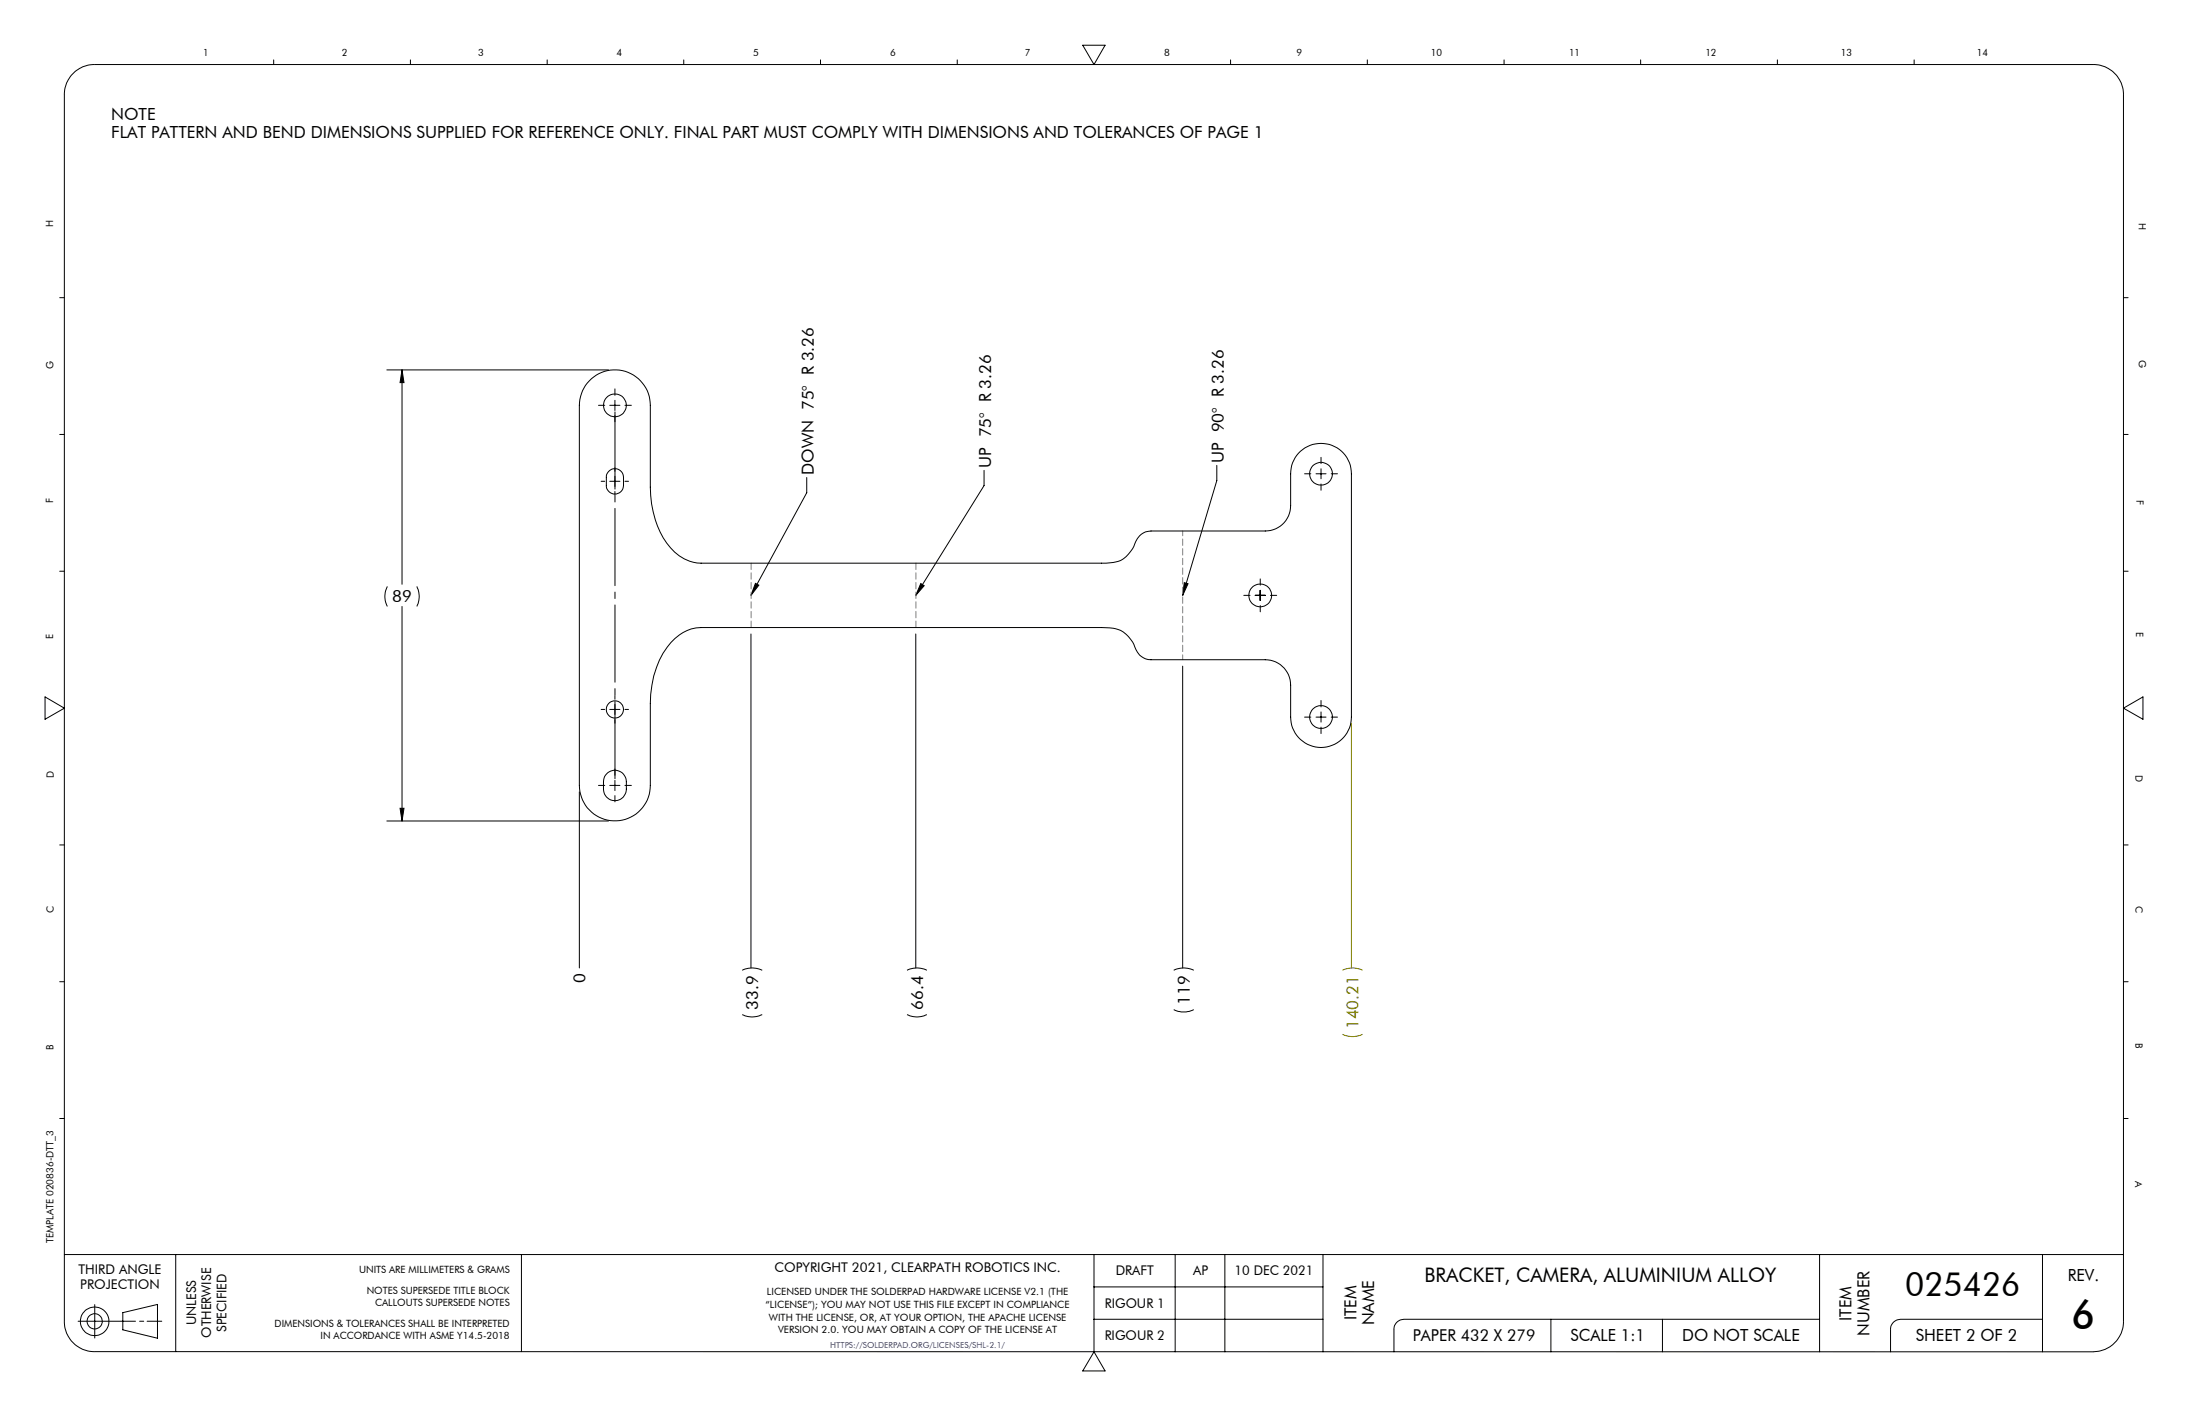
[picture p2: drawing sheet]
<svg xmlns="http://www.w3.org/2000/svg" width="432mm" height="279mm" viewBox="0 0 432 279" stroke-linecap="round" stroke-linejoin="round" font-family="sans-serif">
<g fill="none" stroke="#000" stroke-width=".2">
<path d="M14.3 14.6a5.7 5.7 0 0 1 4.4-1.9h394.4a6 6 0 0 1 6 6v242a6 6 0 0 1-6 6h-394.4a6 6 0 0 1-6-6v-242a5.9 5.9 0 0 1 1.6-4.1zM54 11.8v.9M81 11.8v.9M108 11.8v.9M134.9 11.8v.9M161.9 11.8v.9M188.9 11.8v.9M213.7 8.9h4.4l-2.2 3.8zM242.9 11.8v.9M269.8 11.8v.9M296.8 11.8v.9M323.8 11.8v.9"/>
<path d="M350.8 11.8v.9M377.8 11.8v.9M11.8 58.7h.9M419.1 58.7h.9M76.3 73h43.8M79.3 73v42.3M79.3 73l.4 2.5h-.7zM116.3 75.1a7 7 0 0 1 7.7-1.6 7 7 0 0 1 4.3 6.5v16.1a17.6 17.6 0 0 0 4.8 12.8 7.7 7.7 0 0 0 5.3 2.2h79a6.6 6.6 0 0 0 4.9-1.3l1.5-2a3.6 3.6 0 0 1 3.4-3h22.5a5 5 0 0 0 5-5v-6.3a6 6 0 0 1 6-6 6 6 0 0 1 6 6v48a6 6 0 0 1-6 6 6 6 0 0 1-6-6v-6.3a5 5 0 0 0-5-5h-22.5a3.5 3.5 0 0 1-3.4-3.1 5.5 5.5 0 0 0-5.5-3.2l-79.9-.1a8.4 8.4 0 0 0-6.7 3.9 18.7 18.7 0 0 0-3.4 11.1v16.2a7 7 0 0 1-7 7 7 7 0 0 1-7-7v-75a7.1 7.1 0 0 1 2-4.9zM118.1 80h1.2M120.3 80h2M121.4 76.7v1.3M121.4 79v2"/>
<path d="M123.3 80h1.3M11.8 85.7h.9M118.6 95h.7M120.1 93.1a1.69 1.69 0 0 1 1.8-.5 1.69 1.69 0 0 1 1.1 1.6v1.6a1.69 1.69 0 0 1-1.6 1.7 1.69 1.69 0 0 1-1.7-1.7v-1.9zM120.3 95h2M121.4 82v1.2M121.4 92.3v.7M121.4 94v2M121.4 97v.7M123.3 95h.7M159.2 94.2v3l-11 20.3M194.2 92.8v3l-13.5 21.7"/>
<path d="M240.1 91.8v3l-6.7 22.7M257.5 93.5h1.2M259.7 93.5h2M260.7 90.2v1.3M260.7 92.5v2M260.7 95.5v1.2M262.7 93.5h1.2M419.1 85.7h.9M11.8 112.7h.9M76.4 115.7a4.2 4.2 0 0 0 0 4M79.3 119.7v42.3M82.3 115.7a4.5 4.5 0 0 1 0 4"/>
<path d="M149.1 115.1l.7 .4-1.6 2zM181.7 115.1l.7 .5-1.7 1.9zM233.7 115l.8 .2-1.1 2.3zM245.5 117.5h1.2M247.7 117.5h2M248.7 114.2v1.3M248.7 116.5v2M248.7 119.5v1.2M250.7 117.5h1.3M419.1 112.7h.9M8.9 137.5l3.8 2.2-3.8 2.2zM118.6 140h.7"/>
<path d="M120.3 140h2M121.4 137.3v.7M121.4 139v2M123.3 140h.7M148.2 125.1v65.9M180.7 125.1v65.9M233.4 131.4v59.6M260.7 138.2v1.3M419.1 139.7l3.8-2.2v4.4zM79 159.5h.7l-.4 2.5zM114.3 156.2v34.8M118.1 155h1.2"/>
<path d="M119.7 152.7a2.26 2.26 0 0 1 2.5-.5 2.26 2.26 0 0 1 1.4 2 4.2 4.2 0 0 1-.2 2.5 2.24 2.24 0 0 1-2.6 1.2 2.24 2.24 0 0 1-1.7-2.2 5 5 0 0 1 .2-2.5zM120.3 155h2M121.4 142v.7M121.4 151.7v1.3M121.4 154v2M121.4 157v1.2M123.3 155h1.3M257.5 141.5h1.2M259.7 141.5h2M260.7 140.5v2M260.7 143.5v1.2M262.7 141.5h1.2"/>
<path d="M11.8 166.7h.9M76.3 162h43.8M419.1 166.7h.9M11.8 193.7h.9M146.5 191.5a4.5 4.5 0 0 1 3.9 0M179 191.5a4.4 4.4 0 0 1 3.9 0M231.6 199.2a4.5 4.5 0 0 0 4 0M231.6 191.5a4.5 4.5 0 0 1 4 0M419.1 193.7h.9M146.5 200.2a4.5 4.5 0 0 0 3.9 0M179 200.2a4.4 4.4 0 0 0 3.9 0M11.8 220.7h.9"/>
<path d="M419.1 220.7h.9M12.7 247.5h406.4M18.7 257.4v6.6M24.2 259l6.9-1.6v6.7l-6.9-1.7zM34.7 247.5v19.2M102.9 247.5v19.2M215.9 247.5v19.2M215.9 253.9h45.2M231.9 247.5v19.2M241.7 247.5v19.2M261.1 247.5v19.2M359.1 247.5v19.2"/>
<path d="M403.1 247.5v19.2M15.4 260.7h11.3M27.6 260.7h.8M29 260.7h2.9M215.9 260.3h45.2M215.9 266.7l2.2 3.8h-4.4zM306.1 260.3v6.4M328.1 260.3v6.4M359.1 260.3h-82a1.98 1.98 0 0 0-2 2v4.4M403.1 260.3h-28a1.98 1.98 0 0 0-2 2v4.4"/>
<circle cx="121.4" cy="80" r="2.25"/>
<circle cx="260.7" cy="93.5" r="2.25"/>
<circle cx="248.7" cy="117.5" r="2.25"/>
<circle cx="121.3" cy="140" r="1.7"/>
<circle cx="260.7" cy="141.5" r="2.26"/>
<circle cx="18.7" cy="260.7" r="1.5"/>
<circle cx="18.7" cy="260.7" r="2.82"/>
</g>
<path d="M266.7 142.7v48.3M264.9 191.5a4.5 4.5 0 0 1 4 0M264.9 204.1a4.5 4.5 0 0 0 4 0" fill="none" stroke="#808000" stroke-width=".2"/>
<path d="M121.4 80v75" fill="none" stroke="#000" stroke-width=".2" stroke-dasharray="15.2 1.3 1.3 1.3" stroke-dashoffset="-1.3"/>
<path d="M148.2 123.8v-12.7M180.8 123.8v-12.7" fill="none" stroke="#808080" stroke-width=".2" stroke-dasharray="1.3 .6"/>
<path d="M233.4 130.2v-25.4" fill="none" stroke="#808080" stroke-width=".2" stroke-dasharray="1.3 .6" stroke-dashoffset=".3"/>
<g fill="#000">
<path d="M79.3 73l.4 2.5h-.7zM79 159.5h.7l-.4 2.5z"/>
<path d="M149.1 115.1l.7 .4-1.6 2zM181.7 115.1l.7 .5-1.7 1.9zM233.7 115l.8 .2-1.1 2.3z"/>
</g>
<text font-size="7.9" x="408.8" y="262.3">6</text>
<text font-size="6.6" x="376" y="255.8">025426</text>
<text font-size="3.9" x="281.1" y="253">BRACKET, CAMERA, ALUMINIUM ALLOY</text>
<g font-size="3.3">
<text x="21.9" y="23.6">NOTE</text>
<text x="21.9" y="27.1">FLAT PATTERN AND BEND DIMENSIONS SUPPLIED FOR REFERENCE ONLY. FINAL PART MUST COMPLY WITH DIMENSIONS AND TOLERANCES OF PAGE 1</text>
<text x="160.6" y="93.7" transform="rotate(-90 160.6 93.7)">DOWN 75° R 3.26</text>
<text x="195.6" y="92.3" transform="rotate(-90 195.6 92.3)">UP 75° R 3.26</text>
<text x="241.6" y="91.3" transform="rotate(-90 241.6 91.3)">UP 90° R 3.26</text>
<text x="77.4" y="118.9">89</text>
<text x="115.5" y="193.9" transform="rotate(-90 115.5 193.9)">0</text>
<text x="149.6" y="199.2" transform="rotate(-90 149.6 199.2)">33.9</text>
<text x="182.2" y="199.2" transform="rotate(-90 182.2 199.2)">66.4</text>
<text x="234.8" y="198.2" transform="rotate(-90 234.8 198.2)">119</text>
<text x="408.1" y="252.7">REV.</text>
<text x="267.7" y="260.5" transform="rotate(-90 267.7 260.5)">ITEM</text>
<text x="271.2" y="261.5" transform="rotate(-90 271.2 261.5)">NAME</text>
<text x="365.4" y="260.6" transform="rotate(-90 365.4 260.6)">ITEM</text>
<text x="368.9" y="263.5" transform="rotate(-90 368.9 263.5)">NUMBER</text>
<text x="309.9" y="264.6">SCALE 1:1</text>
<text x="332" y="264.6">DO NOT SCALE</text>
<text x="378.1" y="264.6">SHEET 2 OF 2</text>
</g>
<text font-size="3.3" fill="#808000" x="268.1" y="203.1" transform="rotate(-90 268.1 203.1)">140.21</text>
<text font-size="3.2" x="278.8" y="264.6">PAPER 432 X 279</text>
<g font-size="2.6">
<text x="15.5" y="251.4">THIRD ANGLE</text>
<text x="152.8" y="251.1">COPYRIGHT 2021, CLEARPATH ROBOTICS INC.</text>
<text x="220.2" y="251.5">DRAFT</text>
<text x="235.5" y="251.5">AP</text>
<text x="243.7" y="251.5">10 DEC 2021</text>
<text x="15.8" y="254.4">PROJECTION</text>
<text x="38.7" y="261.5" transform="rotate(-90 38.7 261.5)">UNLESS</text>
<text x="41.7" y="264" transform="rotate(-90 41.7 264)">OTHERWISE</text>
<text x="44.7" y="262.8" transform="rotate(-90 44.7 262.8)">SPECIFIED</text>
<text x="218" y="258.1">RIGOUR 1</text>
<text x="218" y="264.4">RIGOUR 2</text>
</g>
<g font-size="2">
<text x="40.1" y="11">1</text>
<text x="67.5" y="11">2</text>
<text x="94.3" y="11">3</text>
<text x="121.7" y="11">4</text>
<text x="148.6" y="11">5</text>
<text x="175.7" y="11">6</text>
<text x="202.3" y="11">7</text>
<text x="229.7" y="11">8</text>
<text x="255.9" y="11">9</text>
<text x="282.4" y="11">10</text>
<text x="309.7" y="11">11</text>
<text x="336.6" y="11">12</text>
<text x="363.3" y="11">13</text>
<text x="390.1" y="11">14</text>
<text x="10.5" y="44.9" transform="rotate(-90 10.5 44.9)">H</text>
<text x="422.1" y="44.1" transform="rotate(90 422.1 44.1)">H</text>
<text x="422.1" y="71.1" transform="rotate(90 422.1 71.1)">G</text>
<text x="10.6" y="72.9" transform="rotate(-90 10.6 72.9)">G</text>
<text x="10.5" y="99.3" transform="rotate(-90 10.5 99.3)">F</text>
<text x="421.6" y="98.7" transform="rotate(90 421.6 98.7)">F</text>
<text x="421.6" y="124.6" transform="rotate(90 421.6 124.6)">E</text>
<text x="10.5" y="126.1" transform="rotate(-90 10.5 126.1)">E</text>
<text x="10.7" y="153.5" transform="rotate(-90 10.7 153.5)">D</text>
<text x="421.4" y="153" transform="rotate(90 421.4 153)">D</text>
<text x="421.4" y="178.8" transform="rotate(90 421.4 178.8)">C</text>
<text x="10.6" y="180.2" transform="rotate(-90 10.6 180.2)">C</text>
<text x="10.6" y="207.2" transform="rotate(-90 10.6 207.2)">B</text>
<text x="421.4" y="205.8" transform="rotate(90 421.4 205.8)">B</text>
<text x="421.4" y="233.1" transform="rotate(90 421.4 233.1)">A</text>
<text x="10.5" y="245.3" transform="rotate(-90 10.5 245.3)">TEMPLATE 020836-DTT_3</text>
<text x="70.9" y="251.2">UNITS ARE MILLIMETERS &amp; GRAMS</text>
<text x="72.4" y="255.2">NOTES SUPERSEDE TITLE BLOCK</text>
<text x="74" y="257.7">CALLOUTS SUPERSEDE NOTES</text>
<text x="151.3" y="255.6">LICENSED UNDER THE SOLDERPAD HARDWARE LICENSE V2.1 (THE</text>
<text x="54.2" y="261.7">DIMENSIONS &amp; TOLERANCES SHALL BE INTERPRETED</text>
<text x="151.1" y="258.1">“LICENSE”); YOU MAY NOT USE THIS FILE EXCEPT IN COMPLIANCE</text>
<text x="151.7" y="260.6">WITH THE LICENSE, OR, AT YOUR OPTION, THE APACHE LICENSE</text>
<text x="153.6" y="263.1">VERSION 2.0. YOU MAY OBTAIN A COPY OF THE LICENSE AT</text>
<text x="63.3" y="264.2">IN ACCORDANCE WITH ASME Y14.5-2018</text>
</g>
<text font-size="1.6" fill="#00f" x="163.8" y="265.9">HTTPS://SOLDERPAD.ORG/LICENSES/SHL-2.1/</text>
</svg>
